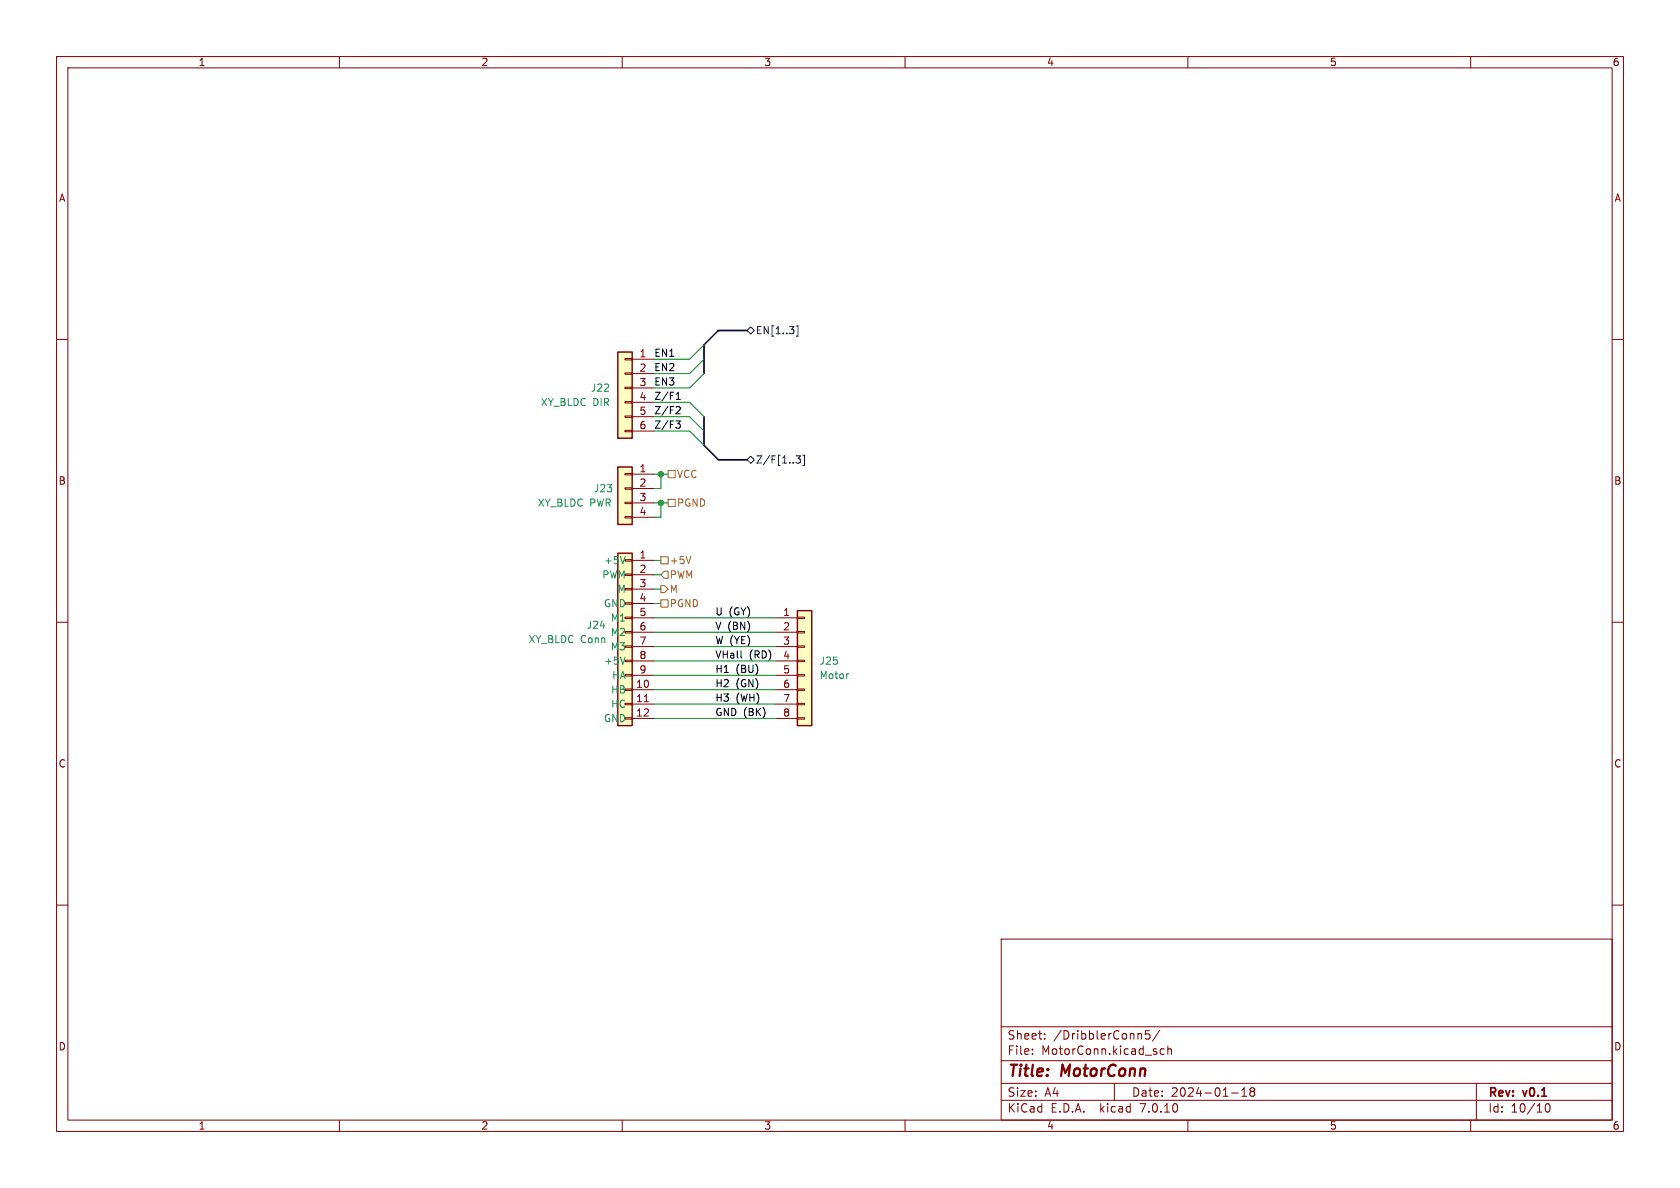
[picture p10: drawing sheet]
<svg xmlns="http://www.w3.org/2000/svg" width="297mm" height="210mm" viewBox="0 0 297 210" stroke-linecap="round" stroke-linejoin="round" font-family="sans-serif">
<g fill="none" stroke="#840000" stroke-width=".18">
<path d="M10 10h277v190h-277zM12 12h273v186h-273zM60 10v2M110 10v2M160 10v2M210 10v2M260 10v2M10 60h2M285 60h2M110.5 76.1h1.3v.2h-1.3zM110.5 73.5h1.3v.3h-1.3zM110.5 71h1.3v.2h-1.3z"/>
<path d="M110.5 68.5h1.3v.2h-1.3zM110.5 65.9h1.3v.3h-1.3zM110.5 63.4h1.3v.2h-1.3zM111.8 63.5h3.8M111.8 66h3.8M111.8 68.6h3.8M111.8 71.1h3.8M111.8 73.7h3.8M111.8 76.2h3.8M110.5 98.9h1.3v.3h-1.3zM110.5 91.3h1.3v.3h-1.3zM110.5 88.8h1.3v.2h-1.3z"/>
<path d="M110.5 86.2h1.3v.3h-1.3zM110.5 83.7h1.3v.2h-1.3zM111.8 99.1h3.8M111.8 83.8h3.8M111.8 86.4h3.8M111.8 88.9h3.8M111.8 91.4h3.8M10 110h2M110.5 119.3h1.3v.2h-1.3zM110.5 116.7h1.3v.3h-1.3zM110.5 114.2h1.3v.2h-1.3zM110.5 111.6h1.3v.3h-1.3z"/>
<path d="M110.5 109.1h1.3v.2h-1.3zM110.5 106.6h1.3v.2h-1.3zM110.5 104h1.3v.3h-1.3zM110.5 101.5h1.3v.2h-1.3zM111.8 109.2h3.8M111.8 111.8h3.8M111.8 114.3h3.8M111.8 116.8h3.8M111.8 119.4h3.8M111.8 101.6h3.8M111.8 104.1h3.8M111.8 106.7h3.8"/>
<path d="M137.2 109.2h3.8M137.2 111.8h3.8M137.2 114.3h3.8M137.2 116.8h3.8M137.2 119.4h3.8M141 119.3h1.2v.2h-1.2zM141 116.7h1.2v.3h-1.2zM141 114.2h1.2v.2h-1.2zM141 111.6h1.2v.3h-1.2zM141 109.1h1.2v.2h-1.2zM285 110h2M110.5 126.9h1.3v.2h-1.3z"/>
<path d="M110.5 124.3h1.3v.3h-1.3zM110.5 121.8h1.3v.2h-1.3zM111.8 121.9h3.8M111.8 124.5h3.8M111.8 127h3.8M113.9 124h.7M137.2 121.9h3.8M137.2 124.5h3.8M137.2 127h3.8M141 126.9h1.2v.2h-1.2zM141 124.3h1.2v.3h-1.2zM141 121.8h1.2v.2h-1.2z"/>
<path d="M10 160h2M285 160h2M177 166h108v32h-108zM60 198v2M110 198v2M160 198v2M177 194.5h108M177 191.5h108M177 187.5h108M177 181.5h108M182.5 186.3v.1M182.5 185.5v.1"/>
<path d="M184.7 183.6v.1M184.7 182.8v.1M197 191.5v3M201.6 182.7l.2 .2v.8M203.2 182.2h-.7v.7l.2-.1h.5l.1 .3-.1 .5-.2 .1-.5-.1M205 182.1l-1.3 2M205.8 185.5l-.4-.1-.3 .3v.4l.1 .2h.6M206.5 185.5l.2-.1 .3 .1 .1 .9M206.5 184.9v1.5M210 198v2M217.7 193.2h1.2M219.5 193.8h.9"/>
<path d="M219.5 192.7l.5-.4v1.5M221.2 192.9l-.2 .3v.3l.2 .3 .5-.1 .1-.2-.1-.4-.2-.2M221.2 192.9l-.2-.2 .2-.4 .5 .1 .1 .2-.3 .3M221.2 192.9h.3M260 198v2M261 191.5v6.5M273.4 195.2l.1-.1a.81 .81 0 0 1 .6 .6 .81 .81 0 0 1-.3 .8l-.1 .1a.81 .81 0 0 1-.6-.6 .81 .81 0 0 1 .3-.8z"/>
</g>
<g fill="#ffffc2" stroke="#ffffc2" stroke-width=".18">
<path d="M141 108h2.5v20.3h-2.5z"/>
<path d="M109.2 97.8h2.6v30.5h-2.6z"/>
<path d="M109.2 62.2h2.6v15.3h-2.6z"/>
<path d="M109.2 82.6h2.6v10.1h-2.6z"/>
</g>
<path d="M109.2 62.2h2.6v15.3h-2.6zM109.2 97.8h2.6v30.5h-2.6zM109.2 82.6h2.6v10.1h-2.6zM141 108h2.5v20.3h-2.5z" fill="none" stroke="#840000" stroke-width=".25"/>
<path d="M110.5 98.4l-.4 1.2M110.5 116.1l-.4 1.3M149.9 119.1h.1" fill="none" stroke="#008484" stroke-width=".18"/>
<path d="M116.8 98.4h1.3v1.3h-1.3zM118.1 88.3h1.3v1.2h-1.3zM118.1 83.2h1.3v1.3h-1.3zM122.2 98.4l-.5 1.2M116.8 103.5h.7l.6 .6-.6 .7h-.7zM116.8 106h1.3v1.3h-1.3zM117.5 101h.6v1.2h-.6l-.7-.6z" fill="none" stroke="#848400" stroke-width=".18"/>
<path d="M132.1 58.4l.6-.6 .6 .6-.6 .7zM140.8 57.6h.3v1.8h-.3M132.1 81.3l.6-.7 .6 .7-.6 .6zM140.7 80.6h.8l-.4 .5 .3 .1v.5l-.1 .2-.6-.2M141.9 80.5h.3v1.8h-.3" fill="none" stroke="#000084" stroke-width=".18"/>
<path d="M119.5 74.4h.8l-.5 .5 .4 .1 .1 .4-.3 .3h-.3M119.5 70.6h.8M119.5 69.7l.4-.4v1.3M119.7 71.9h.4l.2 .3-.8 .9h.8M131.1 116.3h.1" fill="none" stroke="#000" stroke-width=".18"/>
<path d="M132.1 58.4h-5.1l-2.5 2.6v5M124.5 73.7v5l2.5 2.6h5.1" fill="none" stroke="#000084" stroke-width=".3"/>
<g fill="none" stroke="#008400" stroke-width=".18">
<path d="M115.6 73.7h6.3l2.6 2.5M115.6 71.1h6.3l2.6 2.6M115.6 76.2h6.3l2.6 2.5M124.5 63.5l-2.6 2.5h-6.3M124.5 61l-2.6 2.5h-6.3M124.5 66l-2.6 2.6h-6.3M115.6 88.9h2.5M115.6 83.8h2.5M115.6 99.1h1.2M116.8 88.9v2.5h-1.2M116.8 83.8v2.6h-1.2M115.6 101.6h1.2"/>
<path d="M115.6 104.1h1.2M115.6 109.2h21.6M115.6 106.7h1.2M115.6 116.8h21.6M115.6 119.4h21.6M115.6 114.3h21.6M115.6 111.8h21.6M115.6 124.5h21.6M115.6 127h21.6M115.6 121.9h21.6"/>
</g>
<g fill="#008400" stroke="#008400" stroke-width=".18">
<circle cx="116.8" cy="83.8" r=".46"/>
<circle cx="116.8" cy="88.9" r=".46"/>
</g>
<g font-size="2.8" fill="#840000">
<text x="178" y="190.9">Title:</text>
<text x="187.7" y="190.9">MotorConn</text>
</g>
<g font-size="2.1" fill="#840000">
<text x="178" y="184">Sheet:</text>
<text x="186.2" y="184">/DribblerConn5/</text>
<text x="178" y="186.7">File:</text>
<text x="184.1" y="186.7">MotorConn.kicad_sch</text>
<text x="178" y="196.9">KiCad</text>
<text x="178" y="194.1">Size:</text>
<text x="184.7" y="194.1">A4</text>
<text x="185.7" y="196.9">E.D.A.</text>
<text x="194.6" y="196.9">kicad</text>
<text x="200" y="194.1">Date:</text>
<text x="201.8" y="196.9">7.0.10</text>
<text x="207" y="194.1">2024-01-18</text>
<text x="263" y="194.3">Rev:</text>
<text x="263" y="196.9">Id:</text>
<text x="267.1" y="196.9">10/10</text>
<text x="269.4" y="194.3">v0.1</text>
</g>
<g font-size="1.8" fill="#840000">
<text x="35" y="11.9">1</text>
<text x="85" y="11.9">2</text>
<text x="135" y="11.9">3</text>
<text x="185" y="11.9">4</text>
<text x="235" y="11.9">5</text>
<text x="285" y="11.9">6</text>
<text x="10.3" y="35.9">A</text>
<text x="285.3" y="35.9">A</text>
<text x="113" y="63.2">1</text>
<text x="113" y="65.8">2</text>
<text x="113" y="68.3">3</text>
<text x="113" y="70.9">4</text>
<text x="113" y="73.4">5</text>
<text x="113" y="75.9">6</text>
<text x="113" y="83.6">1</text>
<text x="10.3" y="85.9">B</text>
<text x="113" y="86.1">2</text>
<text x="113" y="88.6">3</text>
<text x="285.3" y="85.9">B</text>
<text x="113" y="91.2">4</text>
<text x="113" y="98.8">1</text>
<text x="113" y="101.3">2</text>
<text x="113" y="103.9">3</text>
<text x="113" y="106.4">4</text>
<text x="113" y="109">5</text>
<text x="113" y="111.5">6</text>
<text x="138.4" y="109">1</text>
<text x="138.4" y="111.5">2</text>
<text x="113" y="114">7</text>
<text x="113" y="116.6">8</text>
<text x="113" y="119.1">9</text>
<text x="138.4" y="114">3</text>
<text x="138.4" y="116.6">4</text>
<text x="138.4" y="119.1">5</text>
<text x="112.4" y="121.7">10</text>
<text x="112.4" y="124.2">11</text>
<text x="138.4" y="121.7">6</text>
<text x="138.4" y="124.2">7</text>
<text x="112.4" y="126.7">12</text>
<text x="138.4" y="126.7">8</text>
<text x="10.3" y="135.9">C</text>
<text x="285.3" y="135.9">C</text>
<text x="10.3" y="185.9">D</text>
<text x="285.3" y="185.9">D</text>
<text x="35" y="199.9">1</text>
<text x="85" y="199.9">2</text>
<text x="135" y="199.9">3</text>
<text x="185" y="199.9">4</text>
<text x="235" y="199.9">5</text>
<text x="285" y="199.9">6</text>
</g>
<g font-size="1.8" fill="#000084">
<text x="133.5" y="59.3">EN[1..3]</text>
<text x="133.5" y="82.1">Z/F[1..3]</text>
</g>
<g font-size="1.8">
<text x="115.6" y="65.7">EN2</text>
<text x="115.6" y="63.2">EN1</text>
<text x="115.6" y="70.8">Z/F1</text>
<text x="115.6" y="68.2">EN3</text>
<text x="115.6" y="75.9">Z/F3</text>
<text x="115.6" y="73.3">Z/F2</text>
<text x="126.4" y="111.4">V (BN)</text>
<text x="126.4" y="114">W (YE)</text>
<text x="126.4" y="108.9">U (GY)</text>
<text x="126.4" y="116.5">VHall</text>
<text x="126.4" y="119">H1</text>
<text x="130.1" y="119">(BU)</text>
<text x="132.4" y="116.5">(RD)</text>
<text x="126.4" y="124.1">H3</text>
<text x="126.4" y="121.6">H2</text>
<text x="130.1" y="124.1">(WH)</text>
<text x="130.1" y="121.6">(GN)</text>
<text x="126.4" y="126.7">GND (BK)</text>
</g>
<g font-size="1.8" fill="#008484">
<text x="95.5" y="72">XY_BLDC DIR</text>
<text x="104.4" y="69.4">J22</text>
<text x="95" y="89.8">XY_BLDC PWR</text>
<text x="104.9" y="87.2">J23</text>
<text x="106.7" y="99.9">+5V</text>
<text x="106.4" y="102.5">PWM</text>
<text x="106.7" y="107.5">GND</text>
<text x="109.1" y="105">M</text>
<text x="93.3" y="113.9">XY_BLDC Conn</text>
<text x="103.6" y="111.4">J24</text>
<text x="107.9" y="110.1">M1</text>
<text x="107.9" y="112.6">M2</text>
<text x="106.7" y="117.7">+5V</text>
<text x="107.9" y="115.2">M3</text>
<text x="144.8" y="117.7">J25</text>
<text x="107.9" y="122.8">HB</text>
<text x="107.9" y="125.3">HC</text>
<text x="108.1" y="120.2">HA</text>
<text x="144.8" y="120.2">Motor</text>
<text x="106.7" y="127.9">GND</text>
</g>
<g font-size="1.8" fill="#848400">
<text x="119.6" y="89.8">PGND</text>
<text x="119.6" y="84.7">VCC</text>
<text x="118.3" y="99.9">+5V</text>
<text x="118.3" y="102.5">PWM</text>
<text x="118.3" y="105">M</text>
<text x="118.3" y="107.5">PGND</text>
</g>
</svg>
